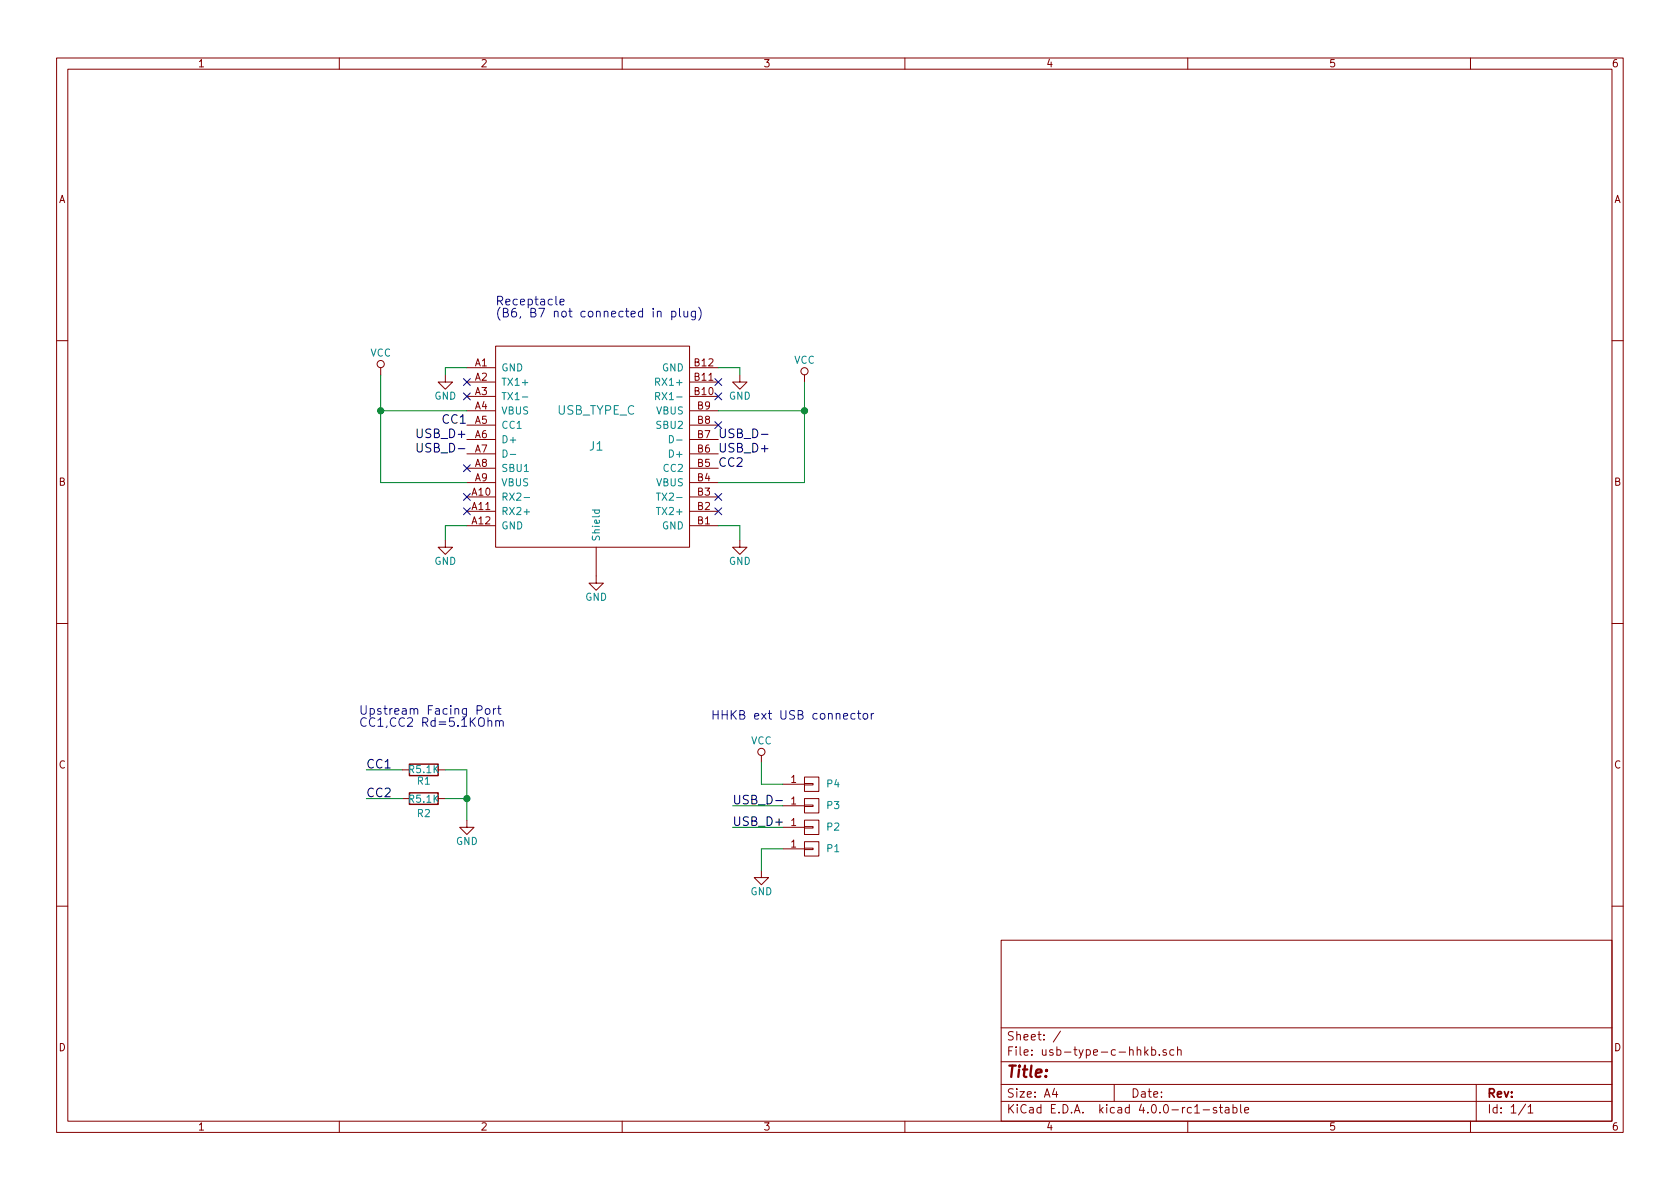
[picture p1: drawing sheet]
EESchema Schematic File Version 2
LIBS:power
LIBS:device
LIBS:transistors
LIBS:conn
LIBS:linear
LIBS:regul
LIBS:74xx
LIBS:cmos4000
LIBS:adc-dac
LIBS:memory
LIBS:xilinx
LIBS:microcontrollers
LIBS:dsp
LIBS:microchip
LIBS:analog_switches
LIBS:motorola
LIBS:texas
LIBS:intel
LIBS:audio
LIBS:interface
LIBS:digital-audio
LIBS:philips
LIBS:display
LIBS:cypress
LIBS:siliconi
LIBS:opto
LIBS:atmel
LIBS:contrib
LIBS:valves
LIBS:usb-type-c-hhkb-cache
EELAYER 25 0
EELAYER END
$Descr A4 11693 8268
encoding utf-8
Sheet 1 1
Title ""
Date ""
Rev ""
Comp ""
Comment1 ""
Comment2 ""
Comment3 ""
Comment4 ""
$EndDescr
Text Notes 3450 2200 0    60   ~ 0
Receptacle\n(B6, B7 not connected in plug)
NoConn ~ 5000 3550
$Comp
L GND #PWR01
U 1 1
P 5300 6050
F 0 "#PWR01" H 5300 5800 50  0001 C CNN
F 1 "GND" H 5300 5900 50  0000 C CNN
F 2 "" H 5300 6050 60  0000 C CNN
F 3 "" H 5300 6050 60  0000 C CNN
	1    5300 6050
	1    0    0    -1  
$EndComp
$Comp
L VCC #PWR02
U 1 1
P 5300 5300
F 0 "#PWR02" H 5300 5150 50  0001 C CNN
F 1 "VCC" H 5300 5450 50  0000 C CNN
F 2 "" H 5300 5300 60  0000 C CNN
F 3 "" H 5300 5300 60  0000 C CNN
	1    5300 5300
	1    0    0    -1  
$EndComp
$Comp
L GND #PWR03
U 1 1
P 3250 5700
F 0 "#PWR03" H 3250 5450 50  0001 C CNN
F 1 "GND" H 3250 5550 50  0000 C CNN
F 2 "" H 3250 5700 60  0000 C CNN
F 3 "" H 3250 5700 60  0000 C CNN
	1    3250 5700
	1    0    0    -1  
$EndComp
$Comp
L R R2
U 1 1
P 2950 5550
F 0 "R2" V 2850 5550 50  0000 C CNN
F 1 "R5.1K" V 2950 5550 50  0000 C CNN
F 2 "Resistors_SMD:R_0603" V 2880 5550 30  0001 C CNN
F 3 "" H 2950 5550 30  0000 C CNN
	1    2950 5550
	0    -1   -1   0   
$EndComp
$Comp
L R R1
U 1 1
P 2950 5350
F 0 "R1" V 3030 5350 50  0000 C CNN
F 1 "R5.1K" V 2950 5350 50  0000 C CNN
F 2 "Resistors_SMD:R_0603" V 2880 5350 30  0001 C CNN
F 3 "" H 2950 5350 30  0000 C CNN
	1    2950 5350
	0    1    1    0   
$EndComp
$Comp
L GND #PWR04
U 1 1
P 5150 3750
F 0 "#PWR04" H 5150 3500 50  0001 C CNN
F 1 "GND" H 5150 3600 50  0000 C CNN
F 2 "" H 5150 3750 60  0000 C CNN
F 3 "" H 5150 3750 60  0000 C CNN
	1    5150 3750
	1    0    0    -1  
$EndComp
$Comp
L USB_TYPE_C J1
U 1 1
P 4150 3100
F 0 "J1" H 4150 3100 60  0000 C CNN
F 1 "USB_TYPE_C" H 4150 3350 60  0000 C CNN
F 2 "usb-type-c:JAE-DX07S024JJ2-oshpark" H 4150 3100 60  0001 C CNN
F 3 "" H 4150 3100 60  0000 C CNN
	1    4150 3100
	1    0    0    -1  
$EndComp
NoConn ~ 5000 3450
NoConn ~ 5000 2650
NoConn ~ 5000 2750
NoConn ~ 3250 3250
NoConn ~ 3250 2650
NoConn ~ 3250 2750
NoConn ~ 3250 3550
NoConn ~ 3250 3450
$Comp
L GND #PWR05
U 1 1
P 3100 3750
F 0 "#PWR05" H 3100 3500 50  0001 C CNN
F 1 "GND" H 3100 3600 50  0000 C CNN
F 2 "" H 3100 3750 60  0000 C CNN
F 3 "" H 3100 3750 60  0000 C CNN
	1    3100 3750
	1    0    0    -1  
$EndComp
Text Label 3250 3150 2    60   ~ 0
USB_D-
Text Label 3250 3050 2    60   ~ 0
USB_D+
Text Label 5000 3050 0    60   ~ 0
USB_D-
Text Label 5000 3150 0    60   ~ 0
USB_D+
Text Label 5100 5750 0    60   ~ 0
USB_D+
Text Label 5100 5600 0    60   ~ 0
USB_D-
$Comp
L GND #PWR06
U 1 1
P 4150 4000
F 0 "#PWR06" H 4150 3750 50  0001 C CNN
F 1 "GND" H 4150 3850 50  0000 C CNN
F 2 "" H 4150 4000 60  0000 C CNN
F 3 "" H 4150 4000 60  0000 C CNN
	1    4150 4000
	1    0    0    -1  
$EndComp
$Comp
L GND #PWR07
U 1 1
P 5150 2600
F 0 "#PWR07" H 5150 2350 50  0001 C CNN
F 1 "GND" H 5150 2450 50  0000 C CNN
F 2 "" H 5150 2600 60  0000 C CNN
F 3 "" H 5150 2600 60  0000 C CNN
	1    5150 2600
	1    0    0    -1  
$EndComp
$Comp
L GND #PWR08
U 1 1
P 3100 2600
F 0 "#PWR08" H 3100 2350 50  0001 C CNN
F 1 "GND" H 3100 2450 50  0000 C CNN
F 2 "" H 3100 2600 60  0000 C CNN
F 3 "" H 3100 2600 60  0000 C CNN
	1    3100 2600
	1    0    0    -1  
$EndComp
NoConn ~ 5000 2950
Text Label 5000 3250 0    60   ~ 0
CC2
Text Label 3250 2950 2    60   ~ 0
CC1
Text Label 2550 5550 0    60   ~ 0
CC2
Wire Wire Line
	5150 3750 5150 3650
Wire Wire Line
	5150 3650 5000 3650
Wire Wire Line
	3250 3650 3100 3650
Wire Wire Line
	3100 3650 3100 3750
Wire Wire Line
	5150 2600 5150 2550
Wire Wire Line
	5150 2550 5000 2550
Wire Wire Line
	3100 2600 3100 2550
Wire Wire Line
	3100 2550 3250 2550
Text Label 2550 5350 0    60   ~ 0
CC1
Wire Wire Line
	2800 5350 2550 5350
Wire Wire Line
	2800 5550 2550 5550
Wire Wire Line
	3250 5350 3250 5700
Wire Wire Line
	3250 5550 3100 5550
Wire Wire Line
	3250 5350 3100 5350
Connection ~ 3250 5550
$Comp
L CONN_01X01 P4
U 1 1
P 5650 5450
F 0 "P4" H 5800 5450 50  0000 C CNN
F 1 "VCC" V 5750 5450 50  0001 C CNN
F 2 "pins:PIN_1_SQUARE" H 5650 5450 60  0001 C CNN
F 3 "" H 5650 5450 60  0000 C CNN
	1    5650 5450
	1    0    0    -1  
$EndComp
Text Notes 2500 5050 0    60   ~ 0
Upstream Facing Port\nCC1,CC2 Rd=5.1KOhm
$Comp
L CONN_01X01 P3
U 1 1
P 5650 5600
F 0 "P3" H 5800 5600 50  0000 C CNN
F 1 "D-" V 5750 5600 50  0001 C CNN
F 2 "pins:PIN_1" H 5650 5600 60  0001 C CNN
F 3 "" H 5650 5600 60  0000 C CNN
	1    5650 5600
	1    0    0    -1  
$EndComp
$Comp
L CONN_01X01 P2
U 1 1
P 5650 5750
F 0 "P2" H 5800 5750 50  0000 C CNN
F 1 "D+" V 5750 5750 50  0001 C CNN
F 2 "pins:PIN_1" H 5650 5750 60  0001 C CNN
F 3 "" H 5650 5750 60  0000 C CNN
	1    5650 5750
	1    0    0    -1  
$EndComp
$Comp
L CONN_01X01 P1
U 1 1
P 5650 5900
F 0 "P1" H 5800 5900 50  0000 C CNN
F 1 "GND" V 5750 5900 50  0001 C CNN
F 2 "pins:PIN_1" H 5650 5900 60  0001 C CNN
F 3 "" H 5650 5900 60  0000 C CNN
	1    5650 5900
	1    0    0    -1  
$EndComp
Wire Wire Line
	5300 6050 5300 5900
Wire Wire Line
	5300 5900 5450 5900
Wire Wire Line
	5450 5750 5100 5750
Wire Wire Line
	5450 5600 5100 5600
Wire Wire Line
	5450 5450 5300 5450
Wire Wire Line
	5300 5450 5300 5300
Text Notes 4950 5000 0    60   ~ 0
HHKB ext USB connector
$Comp
L VCC #PWR09
U 1 1
P 5600 2650
F 0 "#PWR09" H 5600 2500 50  0001 C CNN
F 1 "VCC" H 5600 2800 50  0000 C CNN
F 2 "" H 5600 2650 60  0000 C CNN
F 3 "" H 5600 2650 60  0000 C CNN
	1    5600 2650
	1    0    0    -1  
$EndComp
Wire Wire Line
	5000 2850 5600 2850
Wire Wire Line
	5600 2650 5600 3350
Connection ~ 5600 2850
$Comp
L VCC #PWR010
U 1 1
P 2650 2600
F 0 "#PWR010" H 2650 2450 50  0001 C CNN
F 1 "VCC" H 2650 2750 50  0000 C CNN
F 2 "" H 2650 2600 60  0000 C CNN
F 3 "" H 2650 2600 60  0000 C CNN
	1    2650 2600
	1    0    0    -1  
$EndComp
Wire Wire Line
	3250 2850 2650 2850
Wire Wire Line
	2650 2600 2650 3350
Connection ~ 2650 2850
Wire Wire Line
	2650 3350 3250 3350
Wire Wire Line
	5600 3350 5000 3350
$EndSCHEMATC
